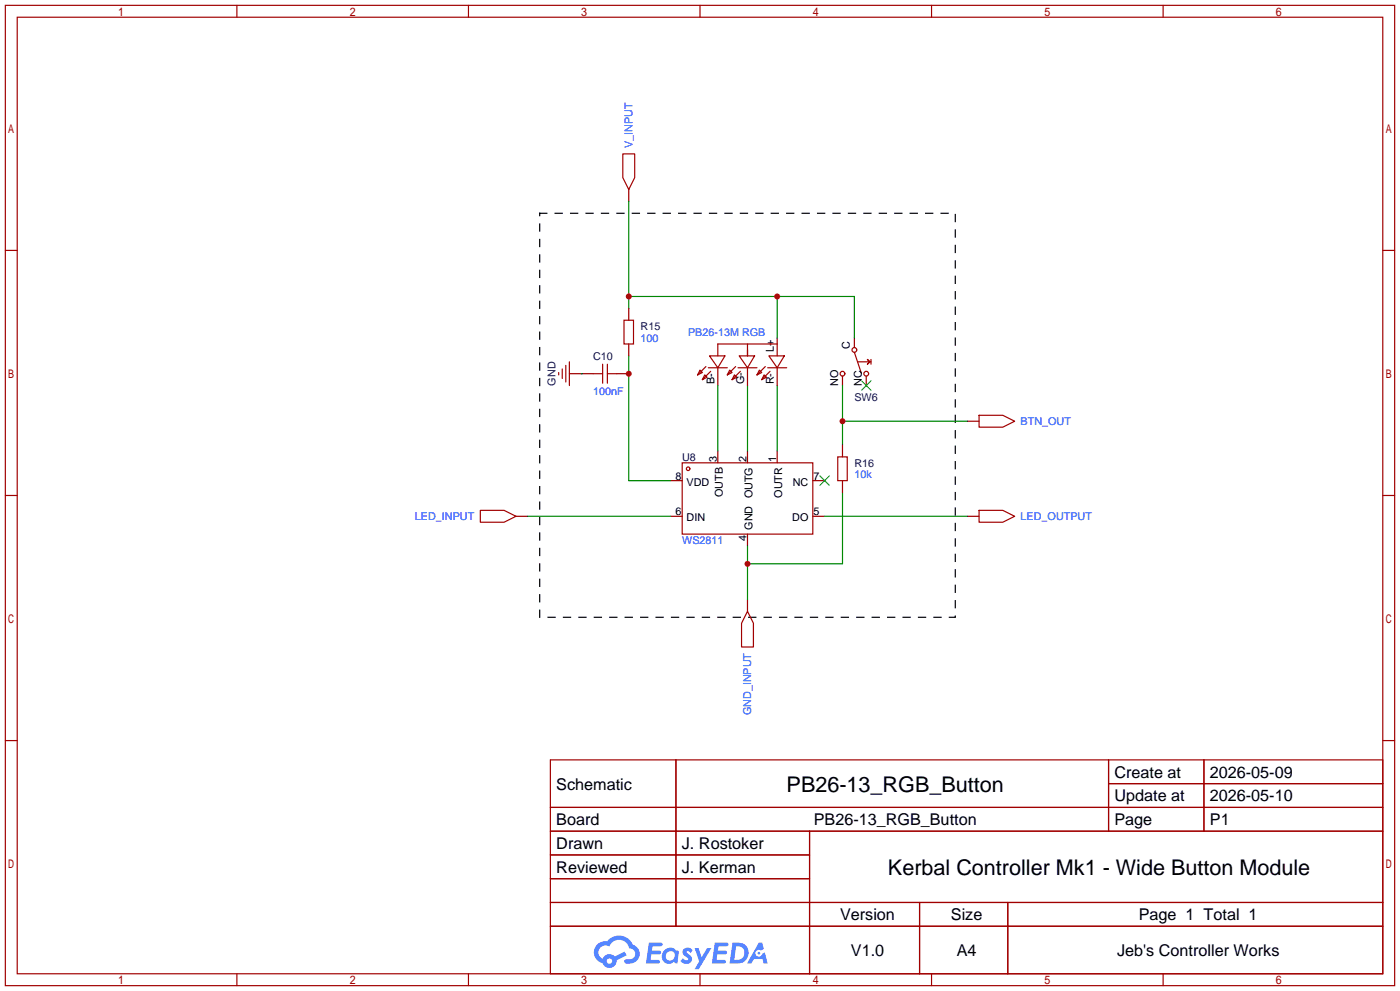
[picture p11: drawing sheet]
<svg xmlns="http://www.w3.org/2000/svg" width="299mm" height="212mm" viewBox="0 0 299 212" stroke-linecap="round" stroke-linejoin="round" font-family="sans-serif">
<g fill="none" stroke="#a10000" stroke-width=".25">
<path d="M1.1 1.1h297.2v209.6h-297.2zM3.7 3.7h292.1v204.5h-292.1zM50.7 1.1v2.6M100.2 1.1v2.6M149.7 1.1v2.6M199.3 1.1v2.6M248.8 1.1v2.6M1.1 53.5h2.6M295.8 53.5h2.5M1.1 105.9h2.6M295.8 105.9h2.5M1.1 158.3h2.6"/>
<path d="M295.8 158.3h2.5M117.7 162.4h178.1v45.8h-178.1zM117.7 172.6h178.1M117.7 177.7h178.1M144.6 162.4v35.6M173.2 177.7v30.5M237.1 162.4v15.3M237.1 167.5h58.7M257.5 162.4v15.3M117.7 182.8h55.5M117.7 192.9h178.1M117.7 187.8h55.5"/>
<path d="M117.7 198h178.1M196.7 192.9v15.3M215.6 192.9v15.3M50.7 208.2v2.5M100.2 208.2v2.5M149.7 208.2v2.5M199.3 208.2v2.5M248.8 208.2v2.5"/>
</g>
<g fill="#5487ff">
<path d="M146.3 202.8a1.3 1.3 0 0 1 1.8 .3l-.4 .6a.54 .54 0 0 0-.9-.2l.1 .2a1.28 1.28 0 0 1 .8 2 1.53 1.53 0 0 1-2.2-.3l.6-.6 .7 .5a.31 .31 0 0 0 .4-.3 .31 .31 0 0 0-.3-.3 1.12 1.12 0 0 1-.6-1.9z"/>
<path d="M148.6 202.7h.8l.7 1.9 1.2-1.9h.9l-2.7 4.5h-.9l.9-1.7z"/>
<path d="M138.8 201.5h1.6a1.31 1.31 0 0 1 1.3 .2 .4 .4 0 0 1-.4 .6h-1.7l-.2 .9h1.7a.4 .4 0 0 1 .3 .4 .4 .4 0 0 1-.4 .4h-1.7l-.1 1.2h1.3a.46 .46 0 0 1 .5 .1 .46 .46 0 0 1 .1 .5l-.3 .2h-2.6z"/>
<path d="M152.9 201.5h1.6a1.32 1.32 0 0 1 1.3 .2 .39 .39 0 0 1-.4 .6h-1.7l-.2 .9h1.7a.4 .4 0 0 1 .3 .4 .4 .4 0 0 1-.4 .4h-1.7l-.1 1.2h1.3a.46 .46 0 0 1 .5 .1 .46 .46 0 0 1 .1 .5l-.3 .2h-2.6z"/>
<path d="M162.3 201.5h.7l.4 1.3-.7 .4a.75 .75 0 0 0-1.1 .3 .75 .75 0 0 0 .5 1 .75 .75 0 0 0 1-.6l.5-.3 .6 2.4h-.8l-.3-1h-1.8l-.6 1h-.9z"/>
<path d="M156.7 201.5l-.6 4.5h1.4a2.27 2.27 0 0 0 2.6-2.3 2.27 2.27 0 0 0-2.7-2.2zM157.5 202.3a1.5 1.5 0 0 1 1.8 1.5 1.5 1.5 0 0 1-2 1.4h-.2z"/>
<path d="M142.1 203.1a1.6 1.6 0 0 0-.3 2.3 1.6 1.6 0 0 0 2.3 .2l.8 .4 .3-2.5-.2-.3h-.4a1.58 1.58 0 0 0-2.5-.1zM142.7 203.6a.98 .98 0 0 1 1.6 .5 .98 .98 0 0 1-1 1.2 .94 .94 0 0 1-.9-.6 .94 .94 0 0 1 .3-1.1z"/>
<path d="M127.8 201.9a2.37 2.37 0 0 0 1.1 4 1.54 1.54 0 0 0 1.8 1 1.54 1.54 0 0 0 1.2-1.6l2.2-1.1-.5-.8-2.1 1.1a1.57 1.57 0 0 0-2.6 .4 1.5 1.5 0 0 1-.7-2.1 1.5 1.5 0 0 1 2.1-.5 2.23 2.23 0 0 1 2.3-1.4 2.23 2.23 0 0 1 2 1.8 1.16 1.16 0 0 1 1.3 1.1 1.16 1.16 0 0 1-1.1 1.3h-.7a.47 .47 0 0 0-.6 .3 .47 .47 0 0 0 .5 .6 2.17 2.17 0 0 0 2.5-1 2.17 2.17 0 0 0-.4-2.7l-.8-.4a3.2 3.2 0 0 0-5.4-.7l-1.1 .1zM129.8 205.4a.58 .58 0 0 1 1.1 0 .58 .58 0 0 1-1.1 0z"/>
<circle cx="162.3" cy="203.8" r=".28"/>
</g>
<g fill="none" stroke="#a10000" stroke-width=".25">
<path d="M133.2 32.9h2.6v5.1l-1.3 2.5-1.3-2.5zM119.5 79.6v.5M120.3 78.9v2M121 78.1v3.6M121.8 77.3v5.1M149.7 79.1l.5 .5-1 .5zM151 78.4l-1.8 1.7M151.5 78.6h4.1M151.8 76.1h3.3l-1.6 2.5zM152 79.4l-1.8 1.8M156.1 79.1l.5 .5-1 .5zM157.4 78.4l-1.8 1.7"/>
<path d="M157.9 78.6h4M158.1 76.1h3.3l-1.5 2.5zM158.4 79.4l-1.8 1.8M159.9 73.5h-6.4v2.6M162.4 79.1l.5 .5-1 .5zM163.7 78.4l-1.8 1.7M164.2 78.6h4.1M164.5 76.1h3.3l-1.6 2.5zM164.7 79.4l-1.8 1.8M166.2 73.5h-6.3v2.6v-1.3M182.8 75.3l1.5 4.6M183.5 77.3h2.8"/>
<path d="M185.5 76.8l.6 .5-.6 .6 .6-.6zM186.3 76.8v1.1M145.9 98.9h28v15.3h-28zM150.7 80.1l.6 .5-1.1 .6zM157.1 80.1l.5 .5-1 .6zM163.4 80.1l.6 .5-1.1 .6zM102.7 109.1h5.1l2.6 1.3-2.6 1.2h-5.1zM209.4 109.1h5.1l2.5 1.3-2.5 1.2h-5.1zM159.9 130.7l1.3 2.5v5.1h-2.6v-5.1z"/>
<circle cx="180.2" cy="79.9" r=".51"/>
<circle cx="182.8" cy="74.8" r=".51"/>
<circle cx="185.3" cy="79.9" r=".51"/>
<circle cx="147.2" cy="100.2" r=".38"/>
</g>
<g fill="none" stroke="#870000" stroke-width=".25">
<path d="M134.5 40.5v2.6M121.8 79.9h2.5M153.5 78.6v3.8M159.9 78.6v3.8M166.2 72.3v3.8M166.2 78.6v3.8M182.8 72.3v2M153.5 96.4v2.5M159.9 96.4v2.5M166.2 96.4v2.5M180.2 80.4v2M185.3 80.4v2"/>
<path d="M110.4 110.4h2.5M143.4 110.4h2.5M143.4 102.7h2.5M159.9 114.2v2.5M173.9 110.4h2.5M173.9 102.7h2.5M206.9 110.4h2.5M159.9 128.1v2.6"/>
</g>
<path d="M184.3 81.4l2 2M186.3 81.4l-2 2M175.4 101.7l2 2.1M177.4 101.7l-2 2.1" fill="none" stroke="#3c3" stroke-width=".25"/>
<path d="M134.5 43.1v22.8M134.5 76.1v26.6h8.9M134.5 63.4h48.3v8.9M166.2 63.4v8.9M159.9 82.4v14M166.2 82.4v14M112.9 110.4h30.5M176.4 110.4h30.5" fill="none" stroke="#008700" stroke-width=".25"/>
<path d="M115.4 45.6h88.9v86.4h-88.9z" fill="none" stroke="#000" stroke-width=".25" stroke-dasharray="1.5 1.8"/>
<g fill="#c00">
<circle cx="166.2" cy="63.4" r=".63"/>
<circle cx="134.5" cy="63.4" r=".63"/>
</g>
<path d="M206.9 90h2.5" fill="none" stroke="#870000" stroke-width=".25"/>
<path d="M209.4 88.8h5.1l2.5 1.2-2.5 1.3h-5.1z" fill="none" stroke="#a10000" stroke-width=".25"/>
<path d="M153.5 82.4v14M159.9 116.7v11.4M180.2 105.3v15.2h-20.3" fill="none" stroke="#008700" stroke-width=".25"/>
<circle cx="159.9" cy="120.5" r=".63" fill="#c00"/>
<path d="M180.2 82.4v12.7M180.2 90h26.7" fill="none" stroke="#008700" stroke-width=".25"/>
<circle cx="180.2" cy="90" r=".63" fill="#c00"/>
<path d="M126.9 79.9h2" fill="none" stroke="#a10000" stroke-width=".25"/>
<path d="M132 79.9h2.5" fill="none" stroke="#870000" stroke-width=".25"/>
<circle cx="134.5" cy="79.9" r=".63" fill="#c00"/>
<path d="M128.9 77.9v4M129.9 77.9v4M129.9 79.9h2.1M133.5 68.5h2v5h-2zM179.2 97.7h2v5h-2z" fill="none" stroke="#a10000" stroke-width=".25"/>
<path d="M124.3 79.9h2.6M134.5 65.9v2.6M134.5 73.5v2.6M180.2 95.1v2.6M180.2 102.7v2.6" fill="none" stroke="#870000" stroke-width=".25"/>
<path d="M124.3 79.9h.1" fill="none" stroke="#008700" stroke-width=".25"/>
<g font-size="4.6">
<text x="168.3" y="169.4">PB26-13_RGB_Button</text>
<text x="189.9" y="187.1">Kerbal Controller Mk1 - Wide Button Module</text>
</g>
<g font-size="3.5">
<text x="238.4" y="166.2">Create at</text>
<text x="258.8" y="166.2">2026-05-09</text>
<text x="119" y="168.8">Schematic</text>
<text x="238.4" y="171.3">Update at</text>
<text x="258.8" y="171.3">2026-05-10</text>
<text x="119" y="176.4">Board</text>
<text x="174.1" y="176.4">PB26-13_RGB_Button</text>
<text x="238.4" y="176.4">Page</text>
<text x="258.8" y="176.4">P1</text>
<text x="119" y="181.5">Drawn</text>
<text x="145.9" y="181.5">J. Rostoker</text>
<text x="119" y="186.6">Reviewed</text>
<text x="145.9" y="186.6">J. Kerman</text>
<text x="179.7" y="196.7">Version</text>
<text x="203.4" y="196.7">Size</text>
<text x="243.6" y="196.7">Page 1 Total 1</text>
<text x="182" y="204.3">V1.0</text>
<text x="204.7" y="204.3">A4</text>
<text x="239" y="204.3">Jeb's Controller Works</text>
</g>
<g font-size="2.3" fill="#00f">
<text x="135.3" y="31.6" transform="rotate(-90 135.3 31.6)">V_INPUT</text>
<text x="147.2" y="71.8">PB26-13M RGB</text>
<text x="137" y="73.1">100</text>
<text x="126.9" y="84.5">100nF</text>
<text x="218.3" y="90.9">BTN_OUT</text>
<text x="182.8" y="102.3">10k</text>
<text x="88.8" y="111.2">LED_INPUT</text>
<text x="218.3" y="111.2">LED_OUTPUT</text>
<text x="145.9" y="116.3">WS2811</text>
<text x="160.7" y="152.9" transform="rotate(-90 160.7 152.9)">GND_INPUT</text>
</g>
<g font-size="2.3" fill="#000080">
<text x="137" y="70.5">R15</text>
<text x="126.9" y="76.9">C10</text>
<text x="118.8" y="82.4" transform="rotate(-90 118.8 82.4)">GND</text>
<text x="182.8" y="85.8">SW6</text>
<text x="145.9" y="98.5">U8</text>
<text x="182.8" y="99.7">R16</text>
</g>
<g font-size="2.3">
<text x="165.6" y="75.1" transform="rotate(-90 165.6 75.1)">L+</text>
<text x="181.8" y="74.7" transform="rotate(-90 181.8 74.7)">C</text>
<text x="152.9" y="82.2" transform="rotate(-90 152.9 82.2)">B-</text>
<text x="159.2" y="82.2" transform="rotate(-90 159.2 82.2)">G-</text>
<text x="165.6" y="82.2" transform="rotate(-90 165.6 82.2)">R-</text>
<text x="179.3" y="82.4" transform="rotate(-90 179.3 82.4)">NO</text>
<text x="184.3" y="82.4" transform="rotate(-90 184.3 82.4)">NC</text>
<text x="153.3" y="98.8" transform="rotate(-90 153.3 98.8)">3</text>
<text x="159.7" y="98.8" transform="rotate(-90 159.7 98.8)">2</text>
<text x="166" y="98.8" transform="rotate(-90 166 98.8)">1</text>
<text x="144.5" y="102.5">8</text>
<text x="146.9" y="103.8">VDD</text>
<text x="154.6" y="106.3" transform="rotate(-90 154.6 106.3)">OUTB</text>
<text x="167.3" y="106.4" transform="rotate(-90 167.3 106.4)">OUTR</text>
<text x="169.6" y="103.8">NC</text>
<text x="174" y="102.5">7</text>
<text x="144.5" y="110.1">6</text>
<text x="146.9" y="111.4">DIN</text>
<text x="160.9" y="113.2" transform="rotate(-90 160.9 113.2)">GND OUTG</text>
<text x="169.5" y="111.4">DO</text>
<text x="174" y="110.1">5</text>
<text x="159.7" y="115.6" transform="rotate(-90 159.7 115.6)">4</text>
</g>
</svg>
